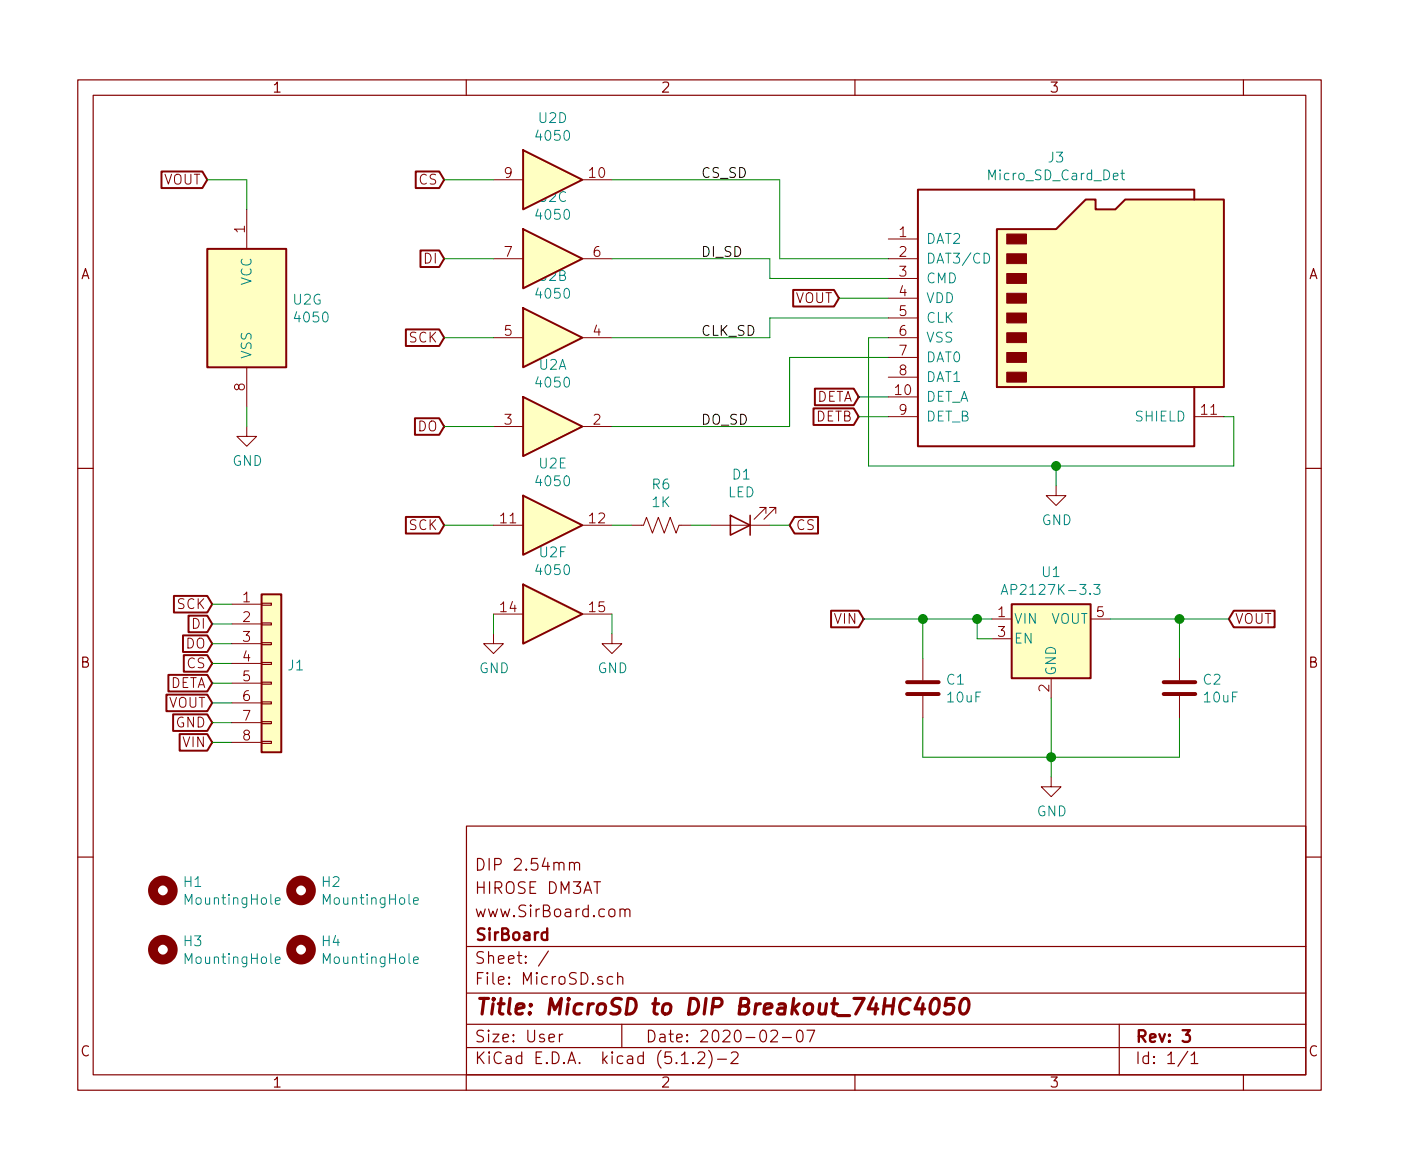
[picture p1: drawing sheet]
EESchema Schematic File Version 4
LIBS:MicroSD-cache
EELAYER 29 0
EELAYER END
$Descr User 7087 5906
encoding utf-8
Sheet 1 1
Title "MicroSD to DIP Breakout_74HC4050"
Date "2020-02-07"
Rev "3"
Comp "SirBoard"
Comment1 "www.SirBoard.com"
Comment2 "HIROSE DM3AT"
Comment3 "DIP 2.54mm"
Comment4 ""
$EndDescr
$Comp
L Mechanical:MountingHole H1
U 1 1
P 825 4500
F 0 "H1" H 925 4545 50  0000 L CNN
F 1 "MountingHole" H 925 4455 50  0000 L CNN
F 2 "SirBoardLibrary:MountingHole_M2.5_SirBoard" H 825 4500 50  0001 C CNN
F 3 "~" H 825 4500 50  0001 C CNN
	1    825  4500
	1    0    0    -1  
$EndComp
$Comp
L Connector:Micro_SD_Card_Det J3
U 1 1
P 5400 1600
F 0 "J3" H 5350 2415 50  0000 C CNN
F 1 "Micro_SD_Card_Det" H 5350 2325 50  0000 C CNN
F 2 "Connector_Card:microSD_HC_Hirose_DM3AT-SF-PEJM5" H 7450 2300 50  0001 C CNN
F 3 "https://www.hirose.com/product/en/download_file/key_name/DM3/category/Catalog/doc_file_id/49662/?file_category_id=4&item_id=195&is_series=1" H 5400 1700 50  0001 C CNN
F 4 "C114218" H 5400 1600 50  0001 C CNN "Part"
	1    5400 1600
	1    0    0    -1  
$EndComp
$Comp
L 4xxx:4050 U2
U 1 1
P 2800 2150
F 0 "U2" H 2800 2465 50  0000 C CNN
F 1 "4050" H 2800 2375 50  0000 C CNN
F 2 "Package_SO:SOIC-16_3.9x9.9mm_P1.27mm" H 2800 2150 50  0001 C CNN
F 3 "http://www.intersil.com/content/dam/intersil/documents/cd40/cd4050bms.pdf" H 2800 2150 50  0001 C CNN
	1    2800 2150
	1    0    0    -1  
$EndComp
$Comp
L 4xxx:4050 U2
U 2 1
P 2800 1700
F 0 "U2" H 2800 2015 50  0000 C CNN
F 1 "4050" H 2800 1925 50  0000 C CNN
F 2 "Package_SO:SOIC-16_3.9x9.9mm_P1.27mm" H 2800 1700 50  0001 C CNN
F 3 "http://www.intersil.com/content/dam/intersil/documents/cd40/cd4050bms.pdf" H 2800 1700 50  0001 C CNN
	2    2800 1700
	1    0    0    -1  
$EndComp
$Comp
L 4xxx:4050 U2
U 3 1
P 2800 1300
F 0 "U2" H 2800 1615 50  0000 C CNN
F 1 "4050" H 2800 1525 50  0000 C CNN
F 2 "Package_SO:SOIC-16_3.9x9.9mm_P1.27mm" H 2800 1300 50  0001 C CNN
F 3 "http://www.intersil.com/content/dam/intersil/documents/cd40/cd4050bms.pdf" H 2800 1300 50  0001 C CNN
	3    2800 1300
	1    0    0    -1  
$EndComp
$Comp
L 4xxx:4050 U2
U 4 1
P 2800 900
F 0 "U2" H 2800 1215 50  0000 C CNN
F 1 "4050" H 2800 1125 50  0000 C CNN
F 2 "Package_SO:SOIC-16_3.9x9.9mm_P1.27mm" H 2800 900 50  0001 C CNN
F 3 "http://www.intersil.com/content/dam/intersil/documents/cd40/cd4050bms.pdf" H 2800 900 50  0001 C CNN
	4    2800 900 
	1    0    0    -1  
$EndComp
$Comp
L 4xxx:4050 U2
U 6 1
P 2800 3100
F 0 "U2" H 2800 3415 50  0000 C CNN
F 1 "4050" H 2800 3325 50  0000 C CNN
F 2 "Package_SO:SOIC-16_3.9x9.9mm_P1.27mm" H 2800 3100 50  0001 C CNN
F 3 "http://www.intersil.com/content/dam/intersil/documents/cd40/cd4050bms.pdf" H 2800 3100 50  0001 C CNN
	6    2800 3100
	1    0    0    -1  
$EndComp
$Comp
L 4xxx:4050 U2
U 7 1
P 1250 1550
F 0 "U2" H 1480 1595 50  0000 L CNN
F 1 "4050" H 1480 1505 50  0000 L CNN
F 2 "Package_SO:SOIC-16_3.9x9.9mm_P1.27mm" H 1250 1550 50  0001 C CNN
F 3 "http://www.intersil.com/content/dam/intersil/documents/cd40/cd4050bms.pdf" H 1250 1550 50  0001 C CNN
F 4 "C352821" H 1250 1550 50  0001 C CNN "Part"
	7    1250 1550
	1    0    0    -1  
$EndComp
Text GLabel 4375 3125 0    50   Input ~ 0
VIN
Text GLabel 6225 3125 2    50   Input ~ 0
VOUT
$Comp
L power:GND #PWR0101
U 1 1
P 5325 3925
F 0 "#PWR0101" H 5325 3675 50  0001 C CNN
F 1 "GND" H 5329 3753 50  0000 C CNN
F 2 "" H 5325 3925 50  0001 C CNN
F 3 "" H 5325 3925 50  0001 C CNN
	1    5325 3925
	1    0    0    -1  
$EndComp
Wire Wire Line
	3100 900  3950 900 
Wire Wire Line
	3950 900  3950 1300
Wire Wire Line
	3950 1300 4500 1300
Wire Wire Line
	3100 1300 3900 1300
Wire Wire Line
	3900 1300 3900 1400
Wire Wire Line
	3900 1400 4500 1400
Wire Wire Line
	3900 1700 3900 1600
Wire Wire Line
	3900 1600 4500 1600
Wire Wire Line
	3100 2150 4000 2150
Wire Wire Line
	4000 2150 4000 1800
Wire Wire Line
	4000 1800 4500 1800
Text GLabel 2250 1700 0    50   Input ~ 0
SCK
Text GLabel 2250 1300 0    50   Input ~ 0
DI
Text GLabel 2250 900  0    50   Input ~ 0
CS
Text GLabel 2250 2150 0    50   Input ~ 0
DO
Wire Wire Line
	2500 1700 2250 1700
Wire Wire Line
	2500 2150 2250 2150
Wire Wire Line
	2500 1300 2250 1300
Wire Wire Line
	2250 900  2500 900 
$Comp
L power:GND #PWR0103
U 1 1
P 1250 2150
F 0 "#PWR0103" H 1250 1900 50  0001 C CNN
F 1 "GND" H 1254 1978 50  0000 C CNN
F 2 "" H 1250 2150 50  0001 C CNN
F 3 "" H 1250 2150 50  0001 C CNN
	1    1250 2150
	1    0    0    -1  
$EndComp
Text GLabel 4250 1500 0    50   Input ~ 0
VOUT
Wire Wire Line
	4500 1500 4250 1500
Wire Wire Line
	4400 1700 4500 1700
Wire Wire Line
	4400 2350 5350 2350
Wire Wire Line
	6250 2350 6250 2100
Wire Wire Line
	6250 2100 6200 2100
Wire Wire Line
	1250 2050 1250 2150
Wire Wire Line
	4400 1700 4400 2350
Text GLabel 4350 2000 0    50   Input ~ 0
DETA
Text GLabel 4350 2100 0    50   Input ~ 0
DETB
Wire Wire Line
	4350 2000 4500 2000
Wire Wire Line
	4500 2100 4350 2100
Text GLabel 1075 3450 0    50   Input ~ 0
DETA
Text GLabel 1075 3050 0    50   Input ~ 0
SCK
Text GLabel 1075 3150 0    50   Input ~ 0
DI
Text GLabel 1075 3350 0    50   Input ~ 0
CS
Text GLabel 1075 3250 0    50   Input ~ 0
DO
Text GLabel 1075 3750 0    50   Input ~ 0
VIN
Text GLabel 1075 3650 0    50   Input ~ 0
GND
Text GLabel 1075 3550 0    50   Input ~ 0
VOUT
Wire Wire Line
	1075 3450 1175 3450
Wire Wire Line
	1175 3550 1075 3550
Wire Wire Line
	1075 3650 1175 3650
Wire Wire Line
	1175 3750 1075 3750
Wire Wire Line
	1075 3050 1175 3050
Wire Wire Line
	1175 3150 1075 3150
Wire Wire Line
	1075 3250 1175 3250
Wire Wire Line
	1175 3350 1075 3350
Text GLabel 2250 2650 0    50   Input ~ 0
SCK
Wire Wire Line
	2500 2650 2250 2650
$Comp
L Device:R_US R6
U 1 1
P 3350 2650
F 0 "R6" V 3553 2650 50  0000 C CNN
F 1 "1K" V 3463 2650 50  0000 C CNN
F 2 "Resistor_SMD:R_0603_1608Metric" V 3390 2640 50  0001 C CNN
F 3 "~" H 3350 2650 50  0001 C CNN
F 4 "C25585" V 3350 2650 50  0001 C CNN "Part"
	1    3350 2650
	0    -1   -1   0   
$EndComp
Wire Wire Line
	3100 1700 3900 1700
$Comp
L Device:LED D1
U 1 1
P 3750 2650
F 0 "D1" H 3743 2397 50  0000 C CNN
F 1 "LED" H 3743 2487 50  0000 C CNN
F 2 "LED_SMD:LED_0603_1608Metric" H 3750 2650 50  0001 C CNN
F 3 "~" H 3750 2650 50  0001 C CNN
F 4 "C118330" H 3750 2650 50  0001 C CNN "Part"
	1    3750 2650
	-1   0    0    1   
$EndComp
Wire Wire Line
	3500 2650 3600 2650
Text GLabel 4000 2650 2    50   Input ~ 0
CS
Wire Wire Line
	4000 2650 3900 2650
$Comp
L power:GND #PWR0104
U 1 1
P 2500 3200
F 0 "#PWR0104" H 2500 2950 50  0001 C CNN
F 1 "GND" H 2504 3028 50  0000 C CNN
F 2 "" H 2500 3200 50  0001 C CNN
F 3 "" H 2500 3200 50  0001 C CNN
	1    2500 3200
	1    0    0    -1  
$EndComp
Wire Wire Line
	2500 3100 2500 3200
$Comp
L power:GND #PWR0105
U 1 1
P 3100 3200
F 0 "#PWR0105" H 3100 2950 50  0001 C CNN
F 1 "GND" H 3104 3028 50  0000 C CNN
F 2 "" H 3100 3200 50  0001 C CNN
F 3 "" H 3100 3200 50  0001 C CNN
	1    3100 3200
	1    0    0    -1  
$EndComp
Wire Wire Line
	3100 3100 3100 3200
$Comp
L 4xxx:4050 U2
U 5 1
P 2800 2650
F 0 "U2" H 2800 2965 50  0000 C CNN
F 1 "4050" H 2800 2875 50  0000 C CNN
F 2 "Package_SO:SOIC-16_3.9x9.9mm_P1.27mm" H 2800 2650 50  0001 C CNN
F 3 "http://www.intersil.com/content/dam/intersil/documents/cd40/cd4050bms.pdf" H 2800 2650 50  0001 C CNN
	5    2800 2650
	1    0    0    -1  
$EndComp
Text GLabel 1050 900  0    50   Input ~ 0
VOUT
Wire Wire Line
	1050 900  1250 900 
Wire Wire Line
	1250 900  1250 1050
$Comp
L power:GND #PWR0106
U 1 1
P 5350 2450
F 0 "#PWR0106" H 5350 2200 50  0001 C CNN
F 1 "GND" H 5354 2278 50  0000 C CNN
F 2 "" H 5350 2450 50  0001 C CNN
F 3 "" H 5350 2450 50  0001 C CNN
	1    5350 2450
	1    0    0    -1  
$EndComp
Wire Wire Line
	5350 2450 5350 2350
Connection ~ 5350 2350
Wire Wire Line
	5350 2350 6250 2350
Text Label 3550 2150 0    50   ~ 0
DO_SD
Text Label 3550 1700 0    50   ~ 0
CLK_SD
Text Label 3550 1300 0    50   ~ 0
DI_SD
Text Label 3550 900  0    50   ~ 0
CS_SD
Wire Wire Line
	3100 2650 3200 2650
$Comp
L Connector_Generic:Conn_01x08 J1
U 1 1
P 1375 3350
F 0 "J1" H 1454 3342 50  0000 L CNN
F 1 "Conn_01x08" H 1454 3252 50  0001 L CNN
F 2 "Connector_PinHeader_2.54mm:PinHeader_1x08_P2.54mm_Vertical" H 1375 3350 50  0001 C CNN
F 3 "~" H 1375 3350 50  0001 C CNN
	1    1375 3350
	1    0    0    -1  
$EndComp
$Comp
L Mechanical:MountingHole H2
U 1 1
P 1525 4500
F 0 "H2" H 1625 4545 50  0000 L CNN
F 1 "MountingHole" H 1625 4455 50  0000 L CNN
F 2 "SirBoardLibrary:MountingHole_M2.5_SirBoard" H 1525 4500 50  0001 C CNN
F 3 "~" H 1525 4500 50  0001 C CNN
	1    1525 4500
	1    0    0    -1  
$EndComp
$Comp
L Mechanical:MountingHole H3
U 1 1
P 825 4800
F 0 "H3" H 925 4845 50  0000 L CNN
F 1 "MountingHole" H 925 4755 50  0000 L CNN
F 2 "SirBoardLibrary:MountingHole_M2.5_SirBoard" H 825 4800 50  0001 C CNN
F 3 "~" H 825 4800 50  0001 C CNN
	1    825  4800
	1    0    0    -1  
$EndComp
$Comp
L Mechanical:MountingHole H4
U 1 1
P 1525 4800
F 0 "H4" H 1625 4845 50  0000 L CNN
F 1 "MountingHole" H 1625 4755 50  0000 L CNN
F 2 "SirBoardLibrary:MountingHole_M2.5_SirBoard" H 1525 4800 50  0001 C CNN
F 3 "~" H 1525 4800 50  0001 C CNN
	1    1525 4800
	1    0    0    -1  
$EndComp
$Comp
L Regulator_Linear:AP2127K-3.3 U1
U 1 1
P 5325 3225
F 0 "U1" H 5325 3565 50  0000 C CNN
F 1 "AP2127K-3.3" H 5325 3475 50  0000 C CNN
F 2 "Package_TO_SOT_SMD:SOT-23-5" H 5325 3550 50  0001 C CNN
F 3 "https://www.diodes.com/assets/Datasheets/AP2127.pdf" H 5325 3325 50  0001 C CNN
	1    5325 3225
	1    0    0    -1  
$EndComp
Wire Wire Line
	5625 3125 5975 3125
Wire Wire Line
	5025 3125 4950 3125
Wire Wire Line
	5325 3525 5325 3825
$Comp
L Device:C C1
U 1 1
P 4675 3475
F 0 "C1" H 4790 3520 50  0000 L CNN
F 1 "10uF" H 4790 3430 50  0000 L CNN
F 2 "Capacitor_SMD:C_0805_2012Metric" H 4713 3325 50  0001 C CNN
F 3 "~" H 4675 3475 50  0001 C CNN
F 4 "C95841" H 4675 3475 50  0001 C CNN "Part"
	1    4675 3475
	1    0    0    -1  
$EndComp
Wire Wire Line
	5975 3325 5975 3125
Connection ~ 5975 3125
Wire Wire Line
	5975 3125 6225 3125
Wire Wire Line
	5975 3625 5975 3825
Wire Wire Line
	5975 3825 5325 3825
Connection ~ 5325 3825
Wire Wire Line
	5325 3825 5325 3925
Wire Wire Line
	5025 3225 4950 3225
Wire Wire Line
	4950 3225 4950 3125
Connection ~ 4950 3125
Wire Wire Line
	4950 3125 4675 3125
Wire Wire Line
	4675 3325 4675 3125
Connection ~ 4675 3125
Wire Wire Line
	4675 3125 4375 3125
Wire Wire Line
	4675 3625 4675 3825
Wire Wire Line
	4675 3825 5325 3825
$Comp
L Device:C C2
U 1 1
P 5975 3475
F 0 "C2" H 6090 3520 50  0000 L CNN
F 1 "10uF" H 6090 3430 50  0000 L CNN
F 2 "Capacitor_SMD:C_0805_2012Metric" H 6013 3325 50  0001 C CNN
F 3 "~" H 5975 3475 50  0001 C CNN
F 4 "C95841" H 5975 3475 50  0001 C CNN "Part"
	1    5975 3475
	1    0    0    -1  
$EndComp
$EndSCHEMATC
